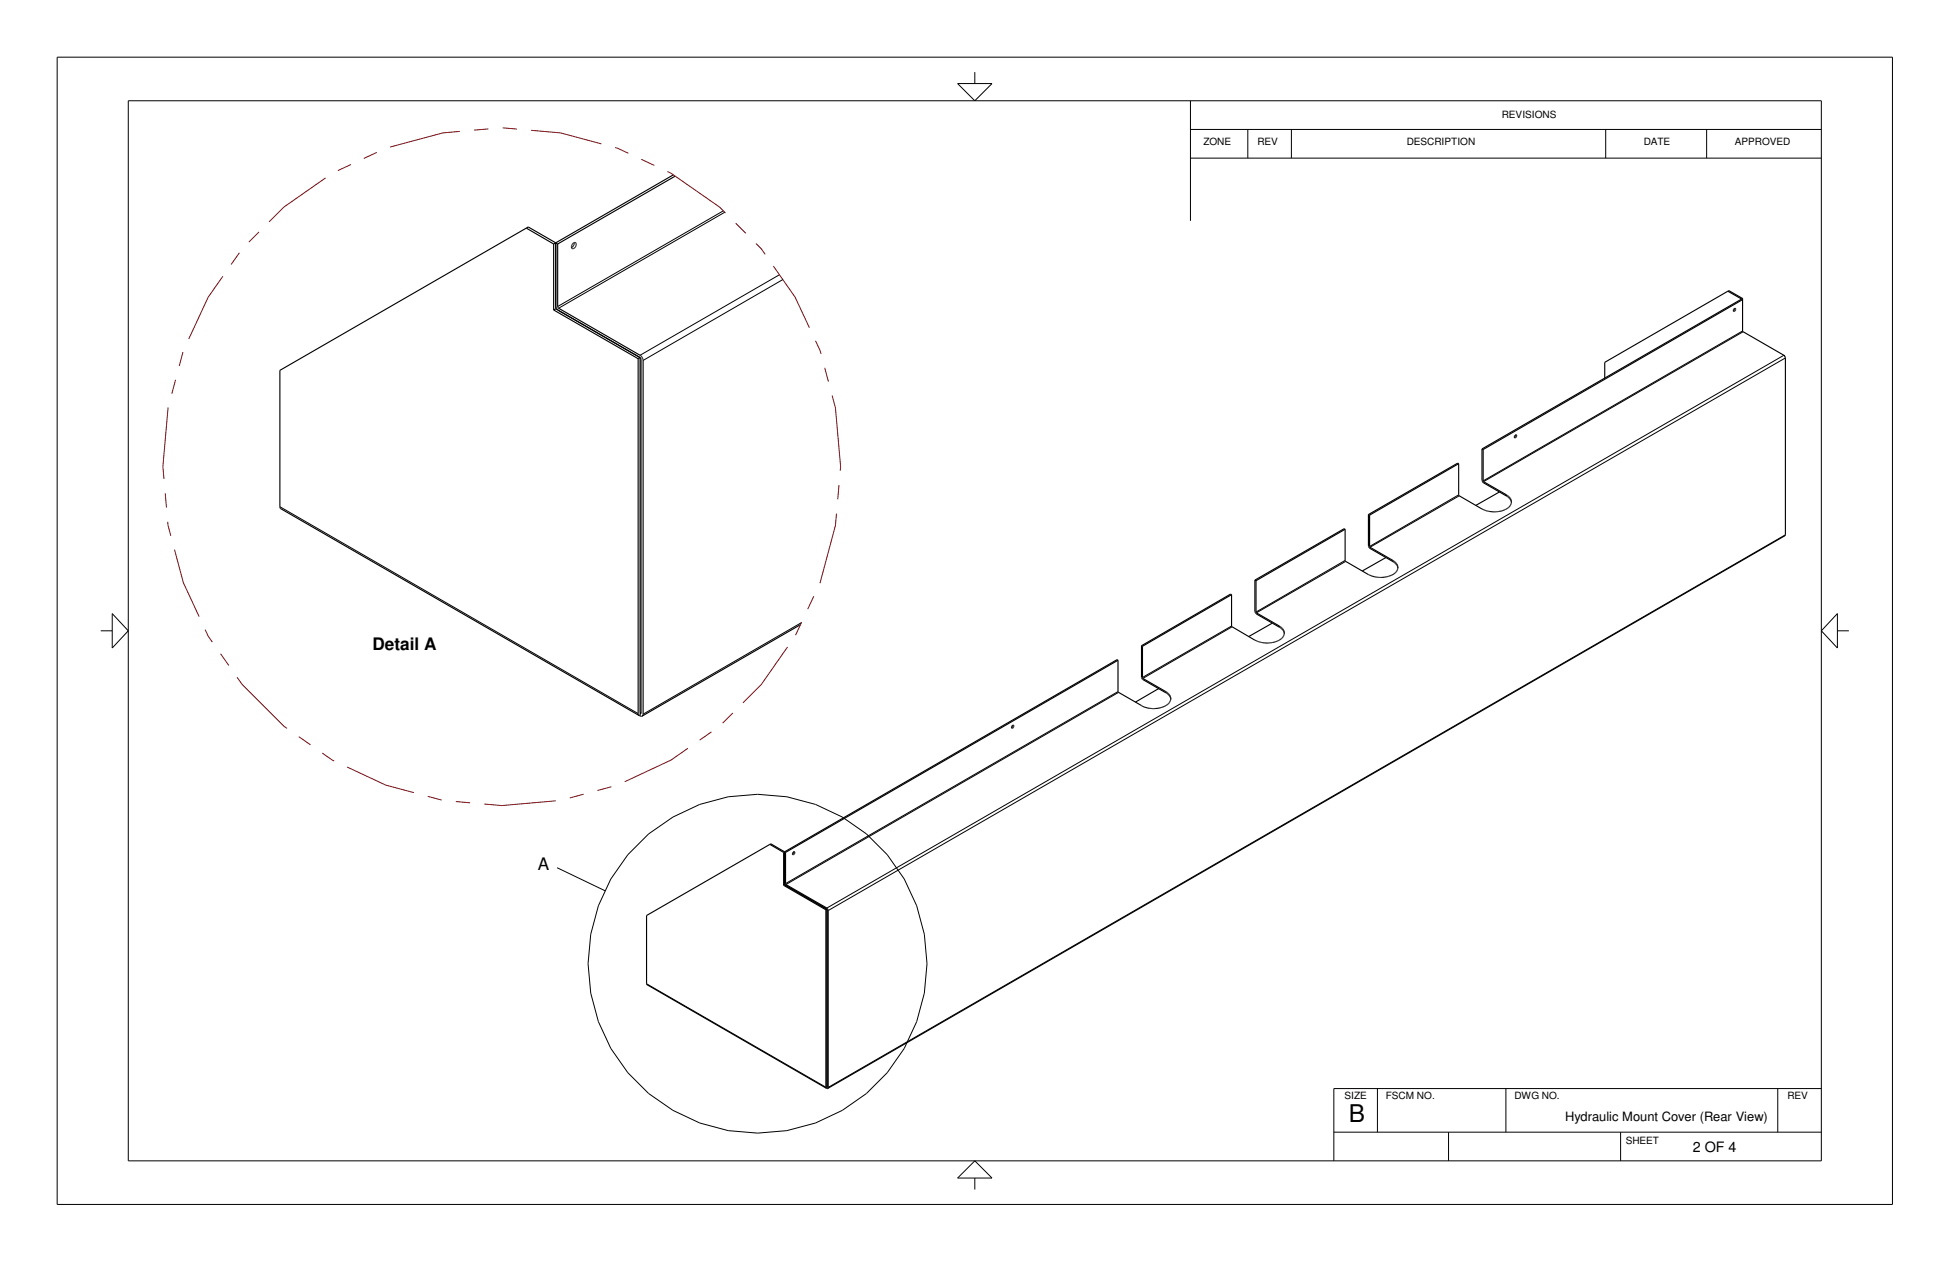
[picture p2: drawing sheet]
<svg xmlns="http://www.w3.org/2000/svg" width="432mm" height="279mm" viewBox="0 0 432 279" stroke-linecap="round" stroke-linejoin="round" font-family="sans-serif">
<g fill="none" stroke="#000" stroke-width=".22">
<path d="M12.7 12.7h406.4v254h-406.4zM212 18.5h7.7l-3.8 3.8zM215.9 16v2.5M28.4 22.3h374.9v234.7h-374.9zM263.6 28.7h139.7M263.6 35h139.7M263.6 22.3v26.6M276.3 28.7v6.3M286 28.7v6.3M355.6 28.7v6.3M377.9 28.7v6.3M160.1 46.7l-36.6 21.2"/>
<path d="M160.5 47l-36.8 21.2M172.6 60.8l-30.9 17.9M173.4 61.9l-31 17.9M385.9 73.3l-57.5 33.2M386 73.4l-57.5 33.2M395 78.7l-211.9 122.3M395.4 79.2l-212 122.4M62 112.2l79.3 45.8M323 109.6l-19.7 11.4M323.1 109.8l-19.7 11.4M333.6 109.6v.2M395.4 118.4l-212 122.3"/>
<path d="M22.3 139.7h2.5M24.8 135.8l3.6 3.9-3.6 3.8zM177.4 137.9l-35 20.2M272.7 138.6l-19.7 11.4M272.8 138.8l-19.7 11.4M283.3 138.6v.3M297.9 124.1l-19.8 11.4M298 124.3l-19.8 11.4M308.4 124.1v.2M406.9 135.8v7.7l-3.6-3.8zM406.9 139.7h2.5M141.7 157.8l.2 .1"/>
<path d="M247.6 153.1l-73.7 42.5M247.7 153.3l-73.7 42.5M258.1 153.1v.3M123.4 192.1l10.6 5.1M143.2 217.8l39.7 22.9M183.1 240.6l.1 .1M215.9 257l3.8 3.8h-7.7zM295.4 250.7h107.9M305 241v9.7M320.8 250.7v6.3M333.5 241v9.7M358.9 250.7v6.3"/>
<path d="M393.7 241v9.7M403.3 241h-107.9v16M215.9 260.8v2.6"/>
<circle cx="167.7" cy="213.4" r="37.5"/>
</g>
<g fill="none" stroke="#000" stroke-width=".25">
<path d="M149.1 38.7l-26 15.1M149.5 39l-26 15M116.5 50.5l-54.5 31.5v30.5l79.5 45.9M116.5 50.5l.5-.3 6.1 3.6M116.5 50.5l6.1 3.5M122.6 54v14.6M123.1 53.8v14.6M123.1 53.8l-.5 .2M123.1 53.8l.4 .2M123.5 54v14.1M126.6 54.4l.4-.6 .5-.1 .1 .2-.1 .7M126.6 54.4v.5"/>
<path d="M126.6 54.4h.1M126.6 54.9v.1M127 54.4l-.4 .5M127 54.4l-.1 .1M127.1 54.1l-.1 .3M127.2 54.9h.1M127.2 53.7l-.1 .5M127.3 54.8h.1M127.4 53.7h.1M127.5 54.6l-.5 .4h-.4M127.5 54.5v.1M122.6 68.6l18.7 10.8"/>
<path d="M123.1 67.9l.6 .8M123.1 68.4l18.6 10.8M123.1 68.4l-.5 .2M123.1 68.1l.1 .1M123.4 68.4v.1M123.5 68l.2 .2M123.6 68.6v.1M123.7 68.2h.1M123.7 68.2l18.2 10.5M141.3 79.4l.1 78.9 .1 .1M141.7 79.2h.2M141.7 79.2l-.4 .2"/>
<path d="M141.8 78.7h.1M141.9 79.2v78.8h-.2M141.9 79.3h.1M141.9 78.7l.1 .2M142 78.9l.4 .6v78.9l-.2 .2-.5-.1v-.5l.2-.1-.2-.1v-78.6M142 78.9h.1M142.2 79v.1M142.2 79.2h.1M142.4 79.6v.1M382.6 64.5l-27.3 15.7v3.5M382.6 64.5l.2-.2 3.1 1.8M382.6 64.5l3.1 1.7"/>
<path d="M383.8 68.8l.1 .2 .3-.2M383.8 68.8h.1M383.8 68.8v.1M383.9 68.5l-.1 .1M384 68.3l-.2 .5M384 68.3h.1M384 68.7l-.1 .1M384 68.6h.1M384 68.3h.3l-.1 .5M384.2 68.8h.1M384.3 68.3l-.3 .4M385.7 66.2l.2 .1-57.5 33.2"/>
<path d="M385.7 66.2l-57.5 33.2M385.9 66.1v7.3l9.1 5.3M385.9 66.1l-.2 .1M395 78.7l.2 .1M395.1 78.7h.1M395.2 78.9h.1M395.2 78.9l.2 .3-.1 39.4-212 122.4M395.2 78.8v.1M328.2 99.4v7.2l.3 .3 5.3 3 .7 .7 .2 .6M328.2 99.4l.2 .1M328.4 99.5l.1 7.1M335.4 96.5v.1"/>
<path d="M335.4 96.6v.3h.3M335.4 96.4h.1M335.5 96.3v.1M335.6 96.3l.3 .1-.2 .5M335.6 96.3l-.2 .2M335.6 96.3v.3l-.3 .2M335.6 96.9h.1M335.8 96.3h.1M335.8 96.6h.1M62 112.4h.1M297.9 117.2v7l5.1 3a5.7 5.7 0 0 0 6.2-.6 1.19 1.19 0 0 0-.4-2l-5.7-3.4M297.9 117.2l-19.8 11.4"/>
<path d="M297.9 117.2l-.3-.1-19.7 11.3M303 113.9l.3 .1M303 113.9v7l.1 .3M303.3 114v7.2l5.3 3M323 102.7v6.9l5.2 3.1a5.7 5.7 0 0 0 6.1-.6 1.32 1.32 0 0 0 .2-1.7M323 102.7l-.2-.2-19.8 11.4M323 102.7l-19.7 11.3M328.3 106.6h.1M328.4 106.8h.1M328.4 106.6h.1M328.5 106.6l5.3 3.1M332 108.9l-5.2 3"/>
<path d="M333.8 109.7h.1M333.8 109.7l.7 .7M334.3 110.2h.1M334.5 110.4h.1M334.5 110.4l.1 .1M177.2 138.3l-35 20.2M272.7 131.7l-.2-.2-19.7 11.5M272.7 131.7l-19.7 11.4M277.9 128.4l.1 7.3 5.5 3.2 .6 .5 .3 .6M277.9 128.4l.2 .2M277.9 135.4h.1M278.1 128.6v7l5.4 3.1 .7 .7a1.74 1.74 0 0 1-1.3 2.5 6 6 0 0 1-5-.2l-5.1-3-.1-7"/>
<path d="M281.7 138l-5.2 2.9M284.1 139.3h.1M284.2 139.7h.1M284.3 139.5v.1M284.4 139.9h.1M297.9 124.2h.1M303.1 121.1h.1M303.1 121.2h.1M306.9 123.4l-5.2 3M308.6 124.2h.1M308.7 124.2l.7 .8M309.2 124.9v.1"/>
<path d="M309.2 125h.1M309.3 125.1h.1M309.3 124.9l.2 .4M309.4 125.3h.1M309.5 125.3v.4M141.3 158.2h.1M141.5 158.4l.2 .1M141.5 158.4v.1M142.2 158.5h.1M142.4 158.2h.1M247.6 146.2v7.1M247.6 146.2l-.2-.2-73.7 42.6"/>
<path d="M247.6 146.2l-73.7 42.5M247.6 153.3h.1M247.7 153.3l5.1 2.9a5.3 5.3 0 0 0 6.2-.7 1.03 1.03 0 0 0 0-1.4M252.8 143l.2 .1M252.8 143v7.1M252.8 150.2l.2 .2 5.4 3.2M252.8 150.1v.1M252.9 150.2h.1M253 143.1v7M253 150.2l5.3 3 .8 .9 .1 .6M253 150.1v.1M256.6 152.4l-5.2 3"/>
<path d="M258.4 153.6h.1M258.5 153.6l.5 .5M258.8 153.9h.1M258.9 154h.1M259 154.1h.1M259 153.9v.1M259.1 154.3h.1M259.2 154.5h.1M259.2 154.3h.1M284.4 140.1v.1M224 161.1l.1 .1 .3-.1M224.1 161h.1"/>
<path d="M224.2 161.2h.1M224.2 160.6h.1M224.3 160.6h.1M224.3 160.6l-.3 .3-.1 .2 .2-.1M224.3 160.6l-.2 .4M224.3 160.7l-.1 .1M224.4 161.1h.1M224.4 160.6v.5M224.4 161h.1M224.5 160.6h.1M170.5 186.9l-27.3 15.8v15.2l39.8 23M170.5 186.9l.2-.1 3 1.8"/>
<path d="M170.5 186.9l3 1.8M173.5 196l9.4 5.4M173.5 188.7v7.3M173.7 188.6v7.3M173.7 195.7l.3 .4 9.1 5.2M173.7 195.9l-.2 .1M173.7 188.6l-.2 .1M173.7 195.9l9.4 5.4M173.7 188.6l.2 .1M173.9 195.9h.1M173.9 188.7v7l9.3 5.4 .2 .3-.1 39.6h-.2v-39.7M174 196h.1"/>
<path d="M175.5 189.1h.1M175.5 188.9h.1M175.6 188.6v.1M175.7 188.6l-.2 .6M175.7 188.6h.1M175.7 188.9h.1M175.8 188.6l.2 .1-.1 .3M175.8 188.6h-.1M175.8 188.6v.2l-.3 .3M175.9 189.1h.1M175.9 189l-.2 .2h-.2M175.9 189h.1"/>
<path d="M182.9 201.4v39.5h.2M183.1 201.3v39.4M183.1 201.3l-.2 .1M183.1 201v.1M183.3 201.3v.1M182.9 240.9h.1M183.1 241h.1M183.3 241h.1"/>
</g>
<path d="M186.1 103.3l-1.1-13-3.4-12.7-5.5-11.8-7.5-10.7-9.3-9.3-10.7-7.4-11.9-5.6-12.6-3.4-13-1.1-13 1.1-12.7 3.4-11.8 5.6-10.7 7.4-9.3 9.3-7.5 10.7-5.5 11.8-3.4 12.7-1.1 13 1.1 13 3.4 12.7 5.5 11.8 7.5 10.8 9.3 9.2 10.7 7.5 11.8 5.5 12.7 3.4 13 1.2 13-1.2 12.6-3.4 11.9-5.5 10.7-7.5 9.3-9.2 7.5-10.8 5.5-11.8 3.4-12.7 1.1-13" fill="none" stroke="#830810" stroke-width=".22" stroke-dasharray="15.9 3.2 3.2 3.2 3.2 3.2" stroke-linecap="butt"/>
<text font-size="5.4" x="298.7" y="248.5">B</text>
<g font-size="3.8">
<text x="82.5" y="143.9">Detail A</text>
<text x="119.1" y="192.5">A</text>
</g>
<text font-size="3.2" x="374.8" y="255">2 OF 4</text>
<text font-size="2.8" x="346.6" y="248.1">Hydraulic Mount Cover (Rear View)</text>
<g font-size="2.2">
<text x="332.6" y="26">REVISIONS</text>
<text x="266.5" y="32.2">ZONE</text>
<text x="278.5" y="32.2">REV</text>
<text x="311.5" y="32.2">DESCRIPTION</text>
<text x="364" y="32.2">DATE</text>
<text x="384.2" y="32.2">APPROVED</text>
<text x="297.7" y="243.4">SIZE</text>
<text x="306.9" y="243.4">FSCM NO.</text>
<text x="335.4" y="243.4">DWG NO.</text>
<text x="395.8" y="243.4">REV</text>
<text x="360" y="253.2">SHEET</text>
</g>
</svg>
